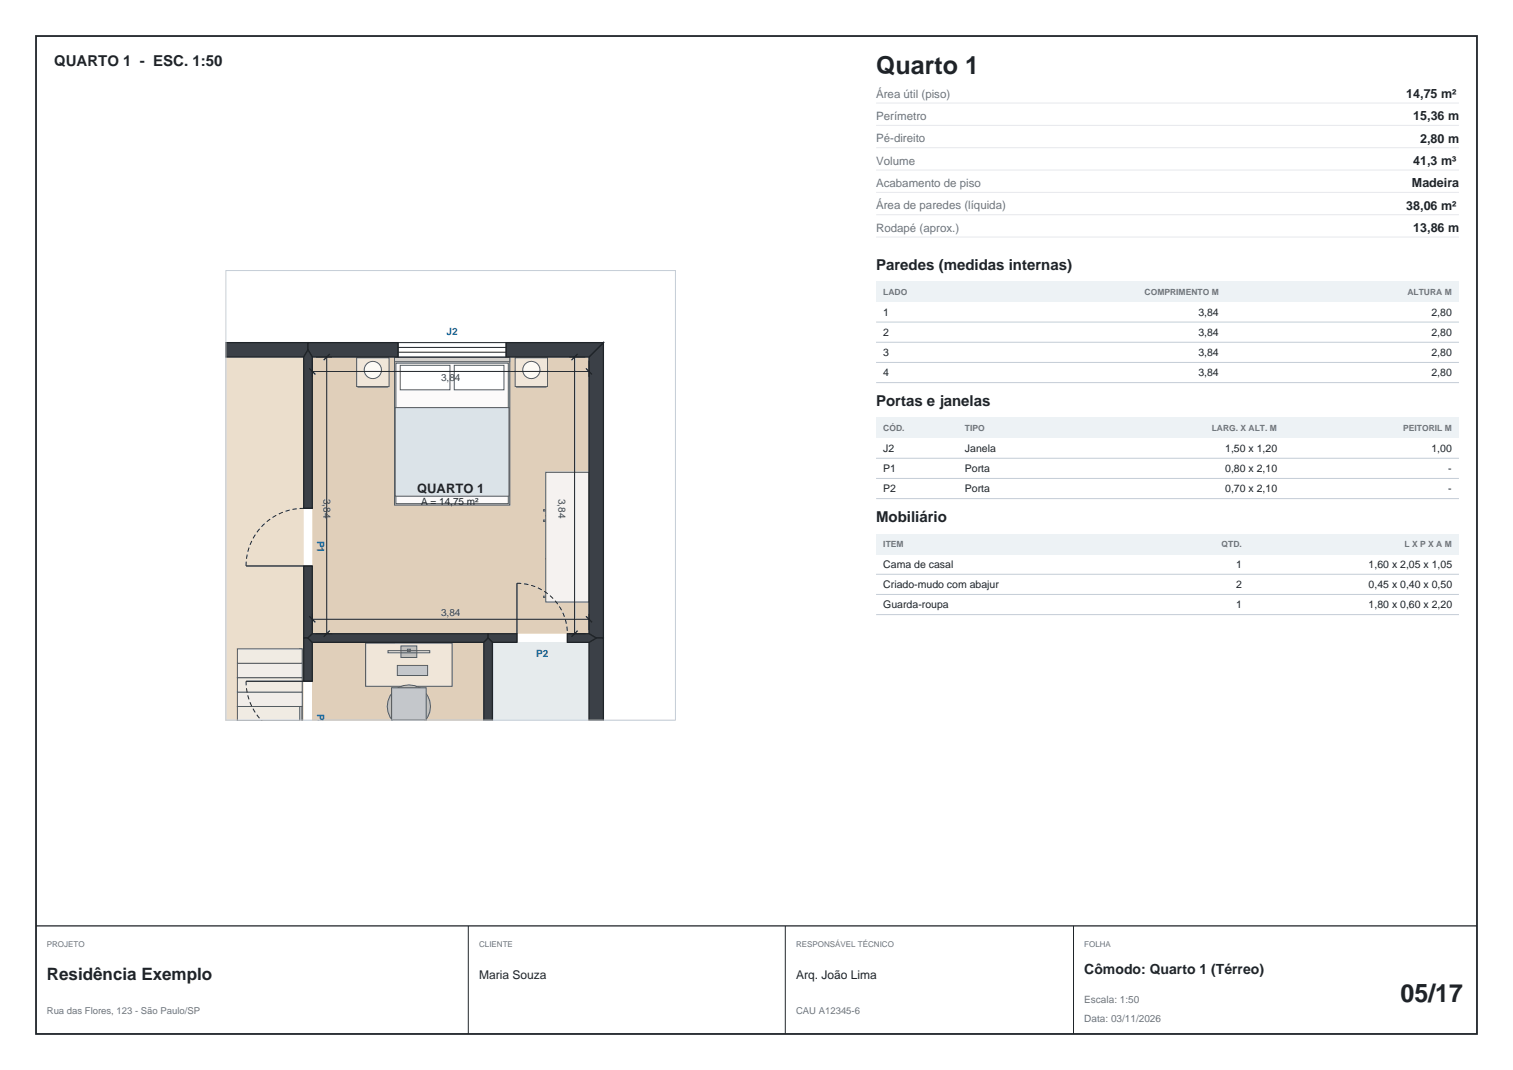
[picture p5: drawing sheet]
<svg xmlns="http://www.w3.org/2000/svg" width="420mm" height="297mm" viewBox="0 0 420 297" stroke-linecap="round" stroke-linejoin="round" font-family="sans-serif">
<path d="M10 10h400v277h-400z" fill="none" stroke="#1f2429" stroke-width=".5"/>
<path d="M86.7 99.1h76.8v76.8h-76.8z" fill="#e0cfba"/>
<path d="M62.7 99.1h21.6v100.9h-21.6z" fill="#ebdecc"/>
<path d="M136.7 178.3h26.8v21.7h-26.8z" fill="#e6ebed"/>
<path d="M86.7 178.3h47.6v21.7h-47.6z" fill="#e0cfba"/>
<g fill="#d6cfc7" stroke="#545c61" stroke-width=".28">
<path d="M99.3 99.6h.6v.6h-.6z"/>
<path d="M107.1 99.6h.6v.6h-.6z"/>
<path d="M99.3 106.4h.6v.6h-.6z"/>
<path d="M107.1 106.4h.6v.6h-.6z"/>
<path d="M99.4 107.3l8.2 .1z"/>
</g>
<path d="M99 99.3h9v8h-9z" fill="#f0e6d9" stroke="#545c61" stroke-width=".28"/>
<g fill="#f2f0eb" stroke="#545c61" stroke-width=".28">
<circle cx="103.5" cy="102.7" r="1.2"/>
<circle cx="103.5" cy="102.7" r=".2"/>
</g>
<circle cx="103.5" cy="102.7" r="2.4" fill="#fcfaf5" stroke="#545c61" stroke-width=".28"/>
<g fill="#d6cfc7" stroke="#545c61" stroke-width=".28">
<path d="M143.3 99.6h.6v.6h-.6z"/>
<path d="M151.1 99.6h.6v.6h-.6z"/>
<path d="M143.3 106.4h.6v.6h-.6z"/>
<path d="M151.1 106.4h.6v.6h-.6z"/>
<path d="M143.4 107.3l8.2 .1z"/>
</g>
<path d="M143 99.3h9v8h-9z" fill="#f0e6d9" stroke="#545c61" stroke-width=".28"/>
<g fill="#f2f0eb" stroke="#545c61" stroke-width=".28">
<circle cx="147.5" cy="102.7" r="1.2"/>
<circle cx="147.5" cy="102.7" r=".2"/>
</g>
<circle cx="147.5" cy="102.7" r="2.4" fill="#fcfaf5" stroke="#545c61" stroke-width=".28"/>
<g fill="#faf7f5" stroke="#545c61" stroke-width=".28">
<path d="M101.5 178.7h8v11.6h-8z"/>
<path d="M124.8 178.7h.6v11.6h-.6z"/>
</g>
<path d="M101.5 178.5h24v12h-24z" fill="#f0e6d9" stroke="#545c61" stroke-width=".28"/>
<path d="M111.3 179.3h4.4v3.2h-4.4z" fill="#bfbfc2" stroke="#545c61" stroke-width=".28"/>
<path d="M110.3 184.7h8.4v2.8h-8.4z" fill="#c7c9c9" stroke="#545c61" stroke-width=".28"/>
<path d="M113.1 180.2h.8v.6h-.8z" fill="#bfbfc2" stroke="#545c61" stroke-width=".28"/>
<path d="M107.7 180.6h11.6v.6h-11.6z" fill="none" stroke="#545c61" stroke-width=".28"/>
<g fill="#d6cfc7" stroke="#545c61" stroke-width=".28">
<path d="M109.9 99.6h1.2v1.2h-1.2z"/>
<path d="M139.9 99.6h1.2v1.2h-1.2z"/>
<path d="M109.9 138.6h1.2v1.2h-1.2z"/>
<path d="M139.9 138.6h1.2v1.2h-1.2z"/>
</g>
<path d="M109.5 99.2h32v41h-32z" fill="#e3d9cf" stroke="#545c61" stroke-width=".28"/>
<path d="M109.9 100.8h31.2v39h-31.2z" fill="#fcfafa" stroke="#545c61" stroke-width=".28"/>
<path d="M109.7 113.1h31.6v24.6h-31.6z" fill="#dbe3e8" stroke="#545c61" stroke-width=".28"/>
<g fill="#fff" stroke="#545c61" stroke-width=".28">
<path d="M111.1 101.4h13.8v6.8h-13.8z"/>
<path d="M126.1 101.4h13.8v6.8h-13.8z"/>
</g>
<path d="M109.5 99.2h32v1.2h-32z" fill="#d6cfc7" stroke="#545c61" stroke-width=".28"/>
<path d="M109.3 191.9a6 6 0 0 1 7.9-.6 6 6 0 0 1 1.5 7.8l-1 .9h-8.4a5.2 5.2 0 0 1-1-6.9z" fill="#bfbfc2" stroke="#545c61" stroke-width=".28"/>
<circle cx="113.5" cy="196.1" r=".5" fill="#b8bacf" stroke="#545c61" stroke-width=".28"/>
<g fill="#c4c7cc" stroke="#545c61" stroke-width=".28">
<path d="M108.7 190.9h9.6v9.1h-9.6z"/>
<path d="M109 199.8l9 .2z"/>
</g>
<path d="M152.1 131.3h11.2v35.6h-11.2z" fill="#ebe8e3" stroke="#545c61" stroke-width=".28"/>
<g fill="#ebedf0" stroke="#545c61" stroke-width=".28">
<path d="M150.8 141.5h.5v.4h-.5z"/>
<path d="M150.8 144.3h.5v.4h-.5z"/>
<path d="M150.8 165.5h.5v.4h-.5z"/>
</g>
<g fill="#e3e0db" stroke="#545c61" stroke-width=".28">
<path d="M151.4 143l.1 .2z"/>
<path d="M151.4 155l.1 .2z"/>
</g>
<path d="M151.5 131.1h12v36h-12z" fill="#f5f2f0" stroke="#545c61" stroke-width=".28"/>
<path d="M65.9 196.1h18v3.9h-18z" fill="#f0ebe3" stroke="#545c61" stroke-width=".28"/>
<path d="M83.2 180.1h.6v19.9h-.6z" fill="#d1d1d4" stroke="#545c61" stroke-width=".28"/>
<path d="M65.9 192.1h18v4h-18z" fill="#f2ede8" stroke="#545c61" stroke-width=".28"/>
<path d="M65.9 188.1h18v4h-18z" fill="#f0ebe3" stroke="#545c61" stroke-width=".28"/>
<path d="M65.9 184.1h18v4h-18z" fill="#f2ede8" stroke="#545c61" stroke-width=".28"/>
<path d="M65.9 180.1h18v4h-18z" fill="#f0ebe3" stroke="#545c61" stroke-width=".28"/>
<g fill="#3b4047" stroke="#1f2429" stroke-width=".35">
<path d="M62.7 95.1h22.8v2l-1.2 2h-21.6z"/>
<path d="M165.5 97.1l2-2v82h-2l-2-1.2v-76.8z"/>
<path d="M85.5 95.1h25v4h-23.8l-1.2-2z"/>
<path d="M140.5 95.1h27l-4 4h-23z"/>
<path d="M85.5 97.1l1.2 2v42h-2.4v-42z"/>
<path d="M84.3 157.1h2.4v18.8l-1.2 1.2h-1.2z"/>
<path d="M84.3 177.1h1.2l1.2 1.2v10.8h-2.4z"/>
<path d="M163.5 178.3l2-1.2h2v22.9h-4z"/>
<path d="M85.5 177.1l1.2-1.2h48.8v1.2l-1.2 1.2h-47.6z"/>
<path d="M135.5 175.9h8v2.4h-6.8l-1.2-1.2z"/>
<path d="M157.5 175.9h6l2 1.2-2 1.2h-6z"/>
<path d="M134.3 178.3l1.2-1.2 1.2 1.2v21.7h-2.4z"/>
</g>
<g fill="none" stroke="#1f2429" stroke-width=".28">
<path d="M87.7 99.1h4.5M90.7 99.1v76.8M110.5 95.1h30v4h-30zM110.5 96.4h30M110.5 97.8h30M158 99.1h4.5M159.5 99.1v76.8M86.7 103.1h76.8M86.7 100.1v4.5M163.5 100.1v4.5M84.3 141.1h2.4M84.3 157.1h2.4"/>
<path d="M86.7 170.4v4.5M86.7 171.9h76.8M87.7 175.9h4.5M143.5 175.9v2.4M157.5 175.9v2.4M158 175.9h4.5M163.5 170.4v4.5M84.3 189.1h2.4"/>
</g>
<path d="M91.5 98.3l-1.6 1.6M160.3 98.3l-1.6 1.6M85.9 102.3l1.6 1.6M162.7 102.3l1.6 1.6M68.3 157.1h16M85.9 171.1l1.6 1.6M91.5 175.1l-1.6 1.6M143.5 161.9v14M160.3 175.1l-1.6 1.6M162.7 171.1l1.6 1.6M68.3 189.1h16" fill="none" stroke="#1f2429" stroke-width=".35"/>
<path d="M68.3 157.1a16 16 0 0 1 16-16M143.5 161.9a14 14 0 0 1 14 14M72.6 200a15.9 15.9 0 0 1-4.3-10.9" fill="none" stroke="#1f2429" stroke-width=".28" stroke-dasharray="1.2 .8" stroke-linecap="butt"/>
<path d="M62.7 75.1h124.8v124.8h-124.8z" fill="none" stroke="#c4ccd6" stroke-width=".28"/>
<path d="M243.2 28.6h161.8M243.2 34.8h161.8M243.2 41h161.8M243.2 47.2h161.8M243.2 53.4h161.8M243.2 59.6h161.8M243.2 65.8h161.8" fill="none" stroke="#e6e8ed" stroke-width=".28"/>
<path d="M243.2 78.2h161.8v5.6h-161.8z" fill="#edf2f5"/>
<path d="M243.2 89.4h161.8M243.2 95h161.8M243.2 100.6h161.8M243.2 106.2h161.8" fill="none" stroke="#c4ccd6" stroke-width=".28"/>
<path d="M243.2 116h161.8v5.6h-161.8z" fill="#edf2f5"/>
<path d="M243.2 127.2h161.8M243.2 132.8h161.8M243.2 138.4h161.8" fill="none" stroke="#c4ccd6" stroke-width=".28"/>
<path d="M243.2 148.2h161.8v5.6h-161.8z" fill="#edf2f5"/>
<path d="M243.2 159.4h161.8M243.2 165h161.8M243.2 170.6h161.8" fill="none" stroke="#c4ccd6" stroke-width=".28"/>
<path d="M10 257h400" fill="none" stroke="#1f2429" stroke-width=".35"/>
<path d="M130 257v30M218 257v30M298 257v30" fill="none" stroke="#1f2429" stroke-width=".28"/>
<g font-size="6.9" fill="#1f2328">
<text x="243.2" y="20.4">Quarto 1</text>
<text x="388.8" y="278">05/17</text>
</g>
<text font-size="4.7" fill="#1f2328" x="13" y="272.2">Residência Exemplo</text>
<g font-size="4.2" fill="#1f2328">
<text x="15" y="18.5">QUARTO 1 - ESC. 1:50</text>
<text x="243.2" y="74.9">Paredes (medidas internas)</text>
<text x="243.2" y="112.7">Portas e janelas</text>
<text x="243.2" y="144.9">Mobiliário</text>
</g>
<text font-size="3.9" fill="#1f2328" x="301" y="270.4">Cômodo: Quarto 1 (Térreo)</text>
<text font-size="3.6" fill="#1f2328" x="115.8" y="136.8">QUARTO 1</text>
<g font-size="3.5" fill="#1f2328">
<text x="390.4" y="27.2">14,75 m²</text>
<text x="392.3" y="33.4">15,36 m</text>
<text x="394.2" y="39.6">2,80 m</text>
<text x="392.3" y="45.8">41,3 m³</text>
<text x="391.9" y="52">Madeira</text>
<text x="390.4" y="58.2">38,06 m²</text>
<text x="392.3" y="64.4">13,86 m</text>
</g>
<g font-size="3.3" fill="#1f2328">
<text x="133" y="271.7">Maria Souza</text>
<text x="221" y="271.7">Arq. João Lima</text>
</g>
<g font-size="3.2" fill="#6b7480">
<text x="243.2" y="27.1">Área útil (piso)</text>
<text x="243.2" y="33.3">Perímetro</text>
<text x="243.2" y="39.5">Pé-direito</text>
<text x="243.2" y="45.7">Volume</text>
<text x="243.2" y="51.9">Acabamento de piso</text>
<text x="243.2" y="58.1">Área de paredes (líquida)</text>
<text x="243.2" y="64.3">Rodapé (aprox.)</text>
</g>
<g font-size="2.9" fill="#1f2328">
<text x="245.2" y="87.6">1</text>
<text x="332.7" y="87.6">3,84</text>
<text x="397.4" y="87.6">2,80</text>
<text x="245.2" y="93.2">2</text>
<text x="332.7" y="93.2">3,84</text>
<text x="397.4" y="93.2">2,80</text>
<text x="245.2" y="98.8">3</text>
<text x="332.7" y="98.8">3,84</text>
<text x="397.4" y="98.8">2,80</text>
<text x="245.2" y="104.4">4</text>
<text x="332.7" y="104.4">3,84</text>
<text x="397.4" y="104.4">2,80</text>
<text x="245.2" y="125.4">J2</text>
<text x="267.9" y="125.4">Janela</text>
<text x="340.1" y="125.4">1,50 x 1,20</text>
<text x="397.4" y="125.4">1,00</text>
<text x="245.2" y="131">P1</text>
<text x="267.9" y="131">Porta</text>
<text x="340.1" y="131">0,80 x 2,10</text>
<text x="402" y="131">-</text>
<text x="245.2" y="136.6">P2</text>
<text x="267.9" y="136.6">Porta</text>
<text x="340.1" y="136.6">0,70 x 2,10</text>
<text x="402" y="136.6">-</text>
<text x="245.2" y="157.6">Cama de casal</text>
<text x="343.1" y="157.6">1</text>
<text x="379.9" y="157.6">1,60 x 2,05 x 1,05</text>
<text x="245.2" y="163.2">Criado-mudo com abajur</text>
<text x="343.1" y="163.2">2</text>
<text x="379.9" y="163.2">0,45 x 0,40 x 0,50</text>
<text x="245.2" y="168.8">Guarda-roupa</text>
<text x="343.1" y="168.8">1</text>
<text x="379.9" y="168.8">1,80 x 0,60 x 2,20</text>
</g>
<g font-size="2.8" fill="#1c5fb8">
<text x="8" y="93.1">J1</text>
<text x="124" y="93.1">J2</text>
</g>
<g font-size="2.8" fill="#3d4650">
<text x="122.4" y="105.9">3,84</text>
<text x="89.8" y="138.5" transform="rotate(90 89.8 138.5)">3,84</text>
<text x="155" y="138.5" transform="rotate(90 155 138.5)">3,84</text>
<text x="122.4" y="171.1">3,84</text>
</g>
<text font-size="2.8" fill="#1f2328" x="116.9" y="140.2">A = 14,75 m²</text>
<g font-size="2.8" fill="#0b7285">
<text x="88" y="150.1" transform="rotate(90 88 150.1)">P1</text>
<text x="148.8" y="182.3">P2</text>
<text x="88" y="198.1" transform="rotate(90 88 198.1)">P3</text>
</g>
<g font-size="2.8" fill="#6b7480">
<text x="301" y="278.4">Escala: 1:50</text>
<text x="301" y="283.8">Data: 03/11/2026</text>
</g>
<g font-size="2.6" fill="#6b7480">
<text x="13" y="281.3">Rua das Flores, 123 - São Paulo/SP</text>
<text x="221" y="281.3">CAU A12345-6</text>
</g>
<g font-size="2.4" fill="#6b7480">
<text x="245.2" y="81.8">LADO</text>
<text x="317.7" y="81.8">COMPRIMENTO M</text>
<text x="390.7" y="81.8">ALTURA M</text>
<text x="245.2" y="119.6">CÓD.</text>
<text x="267.9" y="119.6">TIPO</text>
<text x="336.4" y="119.6">LARG. X ALT. M</text>
<text x="389.5" y="119.6">PEITORIL M</text>
<text x="245.2" y="151.8">ITEM</text>
<text x="339.1" y="151.8">QTD.</text>
<text x="389.9" y="151.8">L X P X A M</text>
</g>
<g font-size="2.2" fill="#6b7480">
<text x="13" y="262.8">PROJETO</text>
<text x="133" y="262.8">CLIENTE</text>
<text x="221" y="262.8">RESPONSÁVEL TÉCNICO</text>
<text x="301" y="262.8">FOLHA</text>
</g>
</svg>
